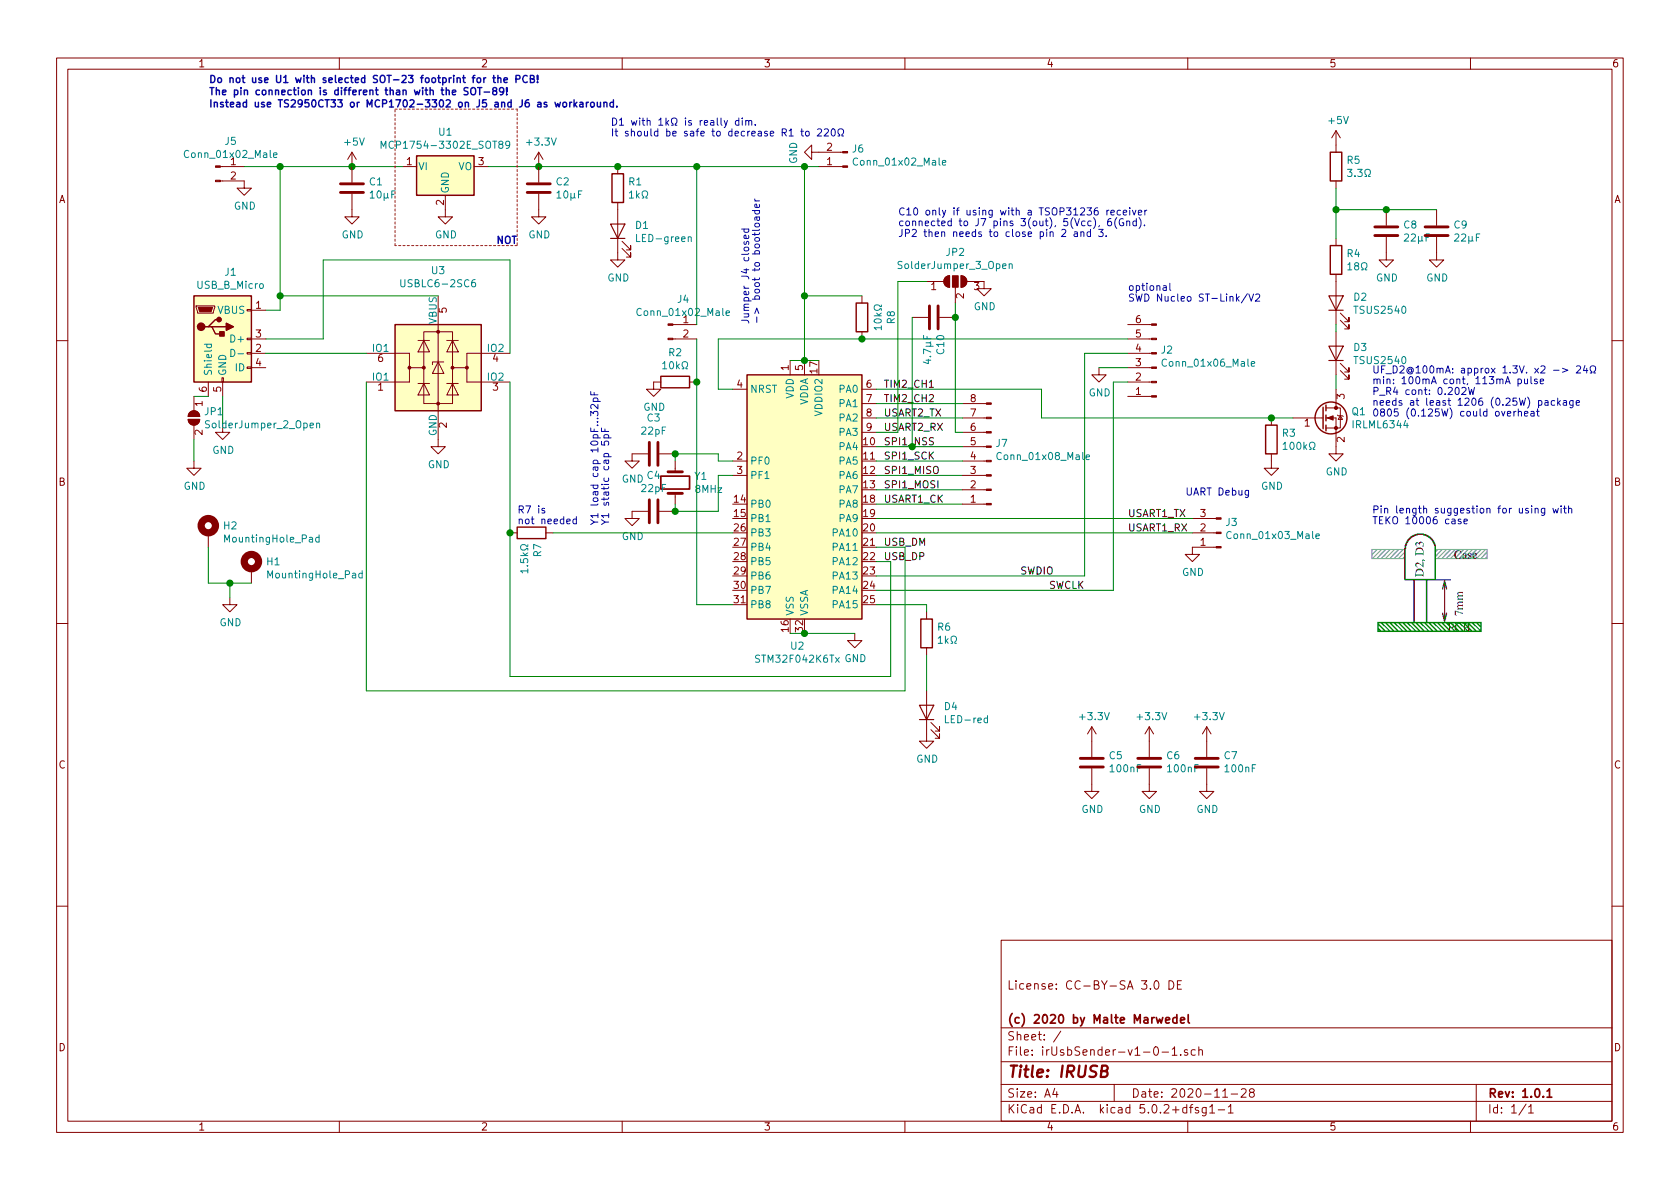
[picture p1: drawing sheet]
EESchema Schematic File Version 4
EELAYER 26 0
EELAYER END
$Descr A4 11693 8268
encoding utf-8
Sheet 1 1
Title "IRUSB"
Date "2020-11-28"
Rev "1.0.1"
Comp "(c) 2020 by Malte Marwedel"
Comment1 ""
Comment2 "License: CC-BY-SA 3.0 DE"
Comment3 ""
Comment4 ""
$EndDescr
$Comp
L MCU_ST_STM32F0:STM32F042K6Tx U2
U 1 1
P 5600 3400
F 0 "U2" H 5550 2314 50  0000 C CNN
F 1 "STM32F042K6Tx" H 5550 2223 50  0000 C CNN
F 2 "Package_QFP:LQFP-32_7x7mm_P0.8mm" H 5100 2500 50  0001 R CNN
F 3 "http://www.st.com/st-web-ui/static/active/en/resource/technical/document/datasheet/DM00141132.pdf" H 5600 3400 50  0001 C CNN
	1    5600 3400
	1    0    0    -1  
$EndComp
$Comp
L Connector:USB_B_Micro J1
U 1 1
P 1550 2350
F 0 "J1" H 1605 2817 50  0000 C CNN
F 1 "USB_B_Micro" H 1605 2726 50  0000 C CNN
F 2 "MalteM:USB_Micro-B_Amtek-MIUSB-F5M-BBX-U_Handsolder" H 1700 2300 50  0001 C CNN
F 3 "~" H 1700 2300 50  0001 C CNN
	1    1550 2350
	1    0    0    -1  
$EndComp
$Comp
L Device:Crystal Y1
U 1 1
P 4700 3350
F 0 "Y1" V 4654 3481 50  0000 L CNN
F 1 "8MHz" V 4745 3481 50  0000 L CNN
F 2 "Crystal:Crystal_HC49-U_Vertical" H 4700 3350 50  0001 C CNN
F 3 "~" H 4700 3350 50  0001 C CNN
	1    4700 3350
	0    1    1    0   
$EndComp
$Comp
L Regulator_Linear:MCP1754-3302E_SOT89 U1
U 1 1
P 3100 1150
F 0 "U1" H 3100 1392 50  0000 C CNN
F 1 "MCP1754-3302E_SOT89" H 3100 1301 50  0000 C CNN
F 2 "Package_TO_SOT_SMD:SOT-23W_Handsoldering" H 3100 1375 50  0001 C CNN
F 3 "http://ww1.microchip.com/downloads/en/DeviceDoc/20002276C.pdf" H 3100 1150 50  0001 C CNN
	1    3100 1150
	1    0    0    -1  
$EndComp
Wire Wire Line
	3400 1150 3750 1150
Wire Wire Line
	2800 1150 2450 1150
$Comp
L power:+3.3V #PWR0101
U 1 1
P 3750 1150
F 0 "#PWR0101" H 3750 1000 50  0001 C CNN
F 1 "+3.3V" H 3765 1323 50  0000 C CNN
F 2 "" H 3750 1150 50  0001 C CNN
F 3 "" H 3750 1150 50  0001 C CNN
	1    3750 1150
	1    0    0    -1  
$EndComp
Connection ~ 3750 1150
$Comp
L power:+5V #PWR0102
U 1 1
P 2450 1150
F 0 "#PWR0102" H 2450 1000 50  0001 C CNN
F 1 "+5V" H 2465 1323 50  0000 C CNN
F 2 "" H 2450 1150 50  0001 C CNN
F 3 "" H 2450 1150 50  0001 C CNN
	1    2450 1150
	1    0    0    -1  
$EndComp
Connection ~ 2450 1150
$Comp
L power:GND #PWR0103
U 1 1
P 3750 1450
F 0 "#PWR0103" H 3750 1200 50  0001 C CNN
F 1 "GND" H 3755 1277 50  0000 C CNN
F 2 "" H 3750 1450 50  0001 C CNN
F 3 "" H 3750 1450 50  0001 C CNN
	1    3750 1450
	1    0    0    -1  
$EndComp
$Comp
L power:GND #PWR0104
U 1 1
P 3100 1450
F 0 "#PWR0104" H 3100 1200 50  0001 C CNN
F 1 "GND" H 3105 1277 50  0000 C CNN
F 2 "" H 3100 1450 50  0001 C CNN
F 3 "" H 3100 1450 50  0001 C CNN
	1    3100 1450
	1    0    0    -1  
$EndComp
$Comp
L power:GND #PWR0105
U 1 1
P 2450 1450
F 0 "#PWR0105" H 2450 1200 50  0001 C CNN
F 1 "GND" H 2455 1277 50  0000 C CNN
F 2 "" H 2450 1450 50  0001 C CNN
F 3 "" H 2450 1450 50  0001 C CNN
	1    2450 1450
	1    0    0    -1  
$EndComp
Wire Wire Line
	1850 2150 1950 2150
Wire Wire Line
	1950 2150 1950 2050
Wire Wire Line
	1950 1150 2450 1150
$Comp
L power:GND #PWR0106
U 1 1
P 1550 2950
F 0 "#PWR0106" H 1550 2700 50  0001 C CNN
F 1 "GND" H 1555 2777 50  0000 C CNN
F 2 "" H 1550 2950 50  0001 C CNN
F 3 "" H 1550 2950 50  0001 C CNN
	1    1550 2950
	1    0    0    -1  
$EndComp
Wire Wire Line
	1450 2750 1350 2750
Wire Wire Line
	1550 2750 1550 2950
$Comp
L power:GND #PWR0107
U 1 1
P 1350 3200
F 0 "#PWR0107" H 1350 2950 50  0001 C CNN
F 1 "GND" H 1355 3027 50  0000 C CNN
F 2 "" H 1350 3200 50  0001 C CNN
F 3 "" H 1350 3200 50  0001 C CNN
	1    1350 3200
	1    0    0    -1  
$EndComp
Wire Wire Line
	4700 3200 4700 3150
Wire Wire Line
	4700 3550 4700 3500
$Comp
L power:GND #PWR0108
U 1 1
P 4400 3550
F 0 "#PWR0108" H 4400 3300 50  0001 C CNN
F 1 "GND" H 4405 3377 50  0000 C CNN
F 2 "" H 4400 3550 50  0001 C CNN
F 3 "" H 4400 3550 50  0001 C CNN
	1    4400 3550
	1    0    0    -1  
$EndComp
$Comp
L power:GND #PWR0109
U 1 1
P 4400 3150
F 0 "#PWR0109" H 4400 2900 50  0001 C CNN
F 1 "GND" H 4405 2977 50  0000 C CNN
F 2 "" H 4400 3150 50  0001 C CNN
F 3 "" H 4400 3150 50  0001 C CNN
	1    4400 3150
	1    0    0    -1  
$EndComp
Wire Wire Line
	5600 4400 5500 4400
$Comp
L power:GND #PWR0110
U 1 1
P 5950 4400
F 0 "#PWR0110" H 5950 4150 50  0001 C CNN
F 1 "GND" H 5955 4227 50  0000 C CNN
F 2 "" H 5950 4400 50  0001 C CNN
F 3 "" H 5950 4400 50  0001 C CNN
	1    5950 4400
	1    0    0    -1  
$EndComp
Wire Wire Line
	5600 4400 5950 4400
Connection ~ 5600 4400
Wire Wire Line
	5700 2500 5600 2500
Wire Wire Line
	5500 2500 5600 2500
Connection ~ 5600 2500
Wire Wire Line
	5600 2500 5600 2050
Wire Wire Line
	5600 1150 4850 1150
$Comp
L Device:C C2
U 1 1
P 3750 1300
F 0 "C2" H 3865 1346 50  0000 L CNN
F 1 "10µF" H 3865 1255 50  0000 L CNN
F 2 "Capacitor_SMD:C_0805_2012Metric_Pad1.15x1.40mm_HandSolder" H 3788 1150 50  0001 C CNN
F 3 "~" H 3750 1300 50  0001 C CNN
	1    3750 1300
	1    0    0    -1  
$EndComp
$Comp
L Device:C C1
U 1 1
P 2450 1300
F 0 "C1" H 2565 1346 50  0000 L CNN
F 1 "10µF" H 2565 1255 50  0000 L CNN
F 2 "Capacitor_SMD:C_0805_2012Metric_Pad1.15x1.40mm_HandSolder" H 2488 1150 50  0001 C CNN
F 3 "~" H 2450 1300 50  0001 C CNN
	1    2450 1300
	1    0    0    -1  
$EndComp
$Comp
L Device:C C3
U 1 1
P 4550 3150
F 0 "C3" V 4298 3150 50  0000 C CNN
F 1 "22pF" V 4389 3150 50  0000 C CNN
F 2 "Capacitor_SMD:C_0805_2012Metric_Pad1.15x1.40mm_HandSolder" H 4588 3000 50  0001 C CNN
F 3 "~" H 4550 3150 50  0001 C CNN
	1    4550 3150
	0    1    1    0   
$EndComp
$Comp
L Device:C C4
U 1 1
P 4550 3550
F 0 "C4" V 4298 3550 50  0000 C CNN
F 1 "22pF" V 4389 3550 50  0000 C CNN
F 2 "Capacitor_SMD:C_0805_2012Metric_Pad1.15x1.40mm_HandSolder" H 4588 3400 50  0001 C CNN
F 3 "~" H 4550 3550 50  0001 C CNN
	1    4550 3550
	0    1    1    0   
$EndComp
Wire Wire Line
	5000 3150 4700 3150
Connection ~ 4700 3150
Wire Wire Line
	5000 3550 4700 3550
Connection ~ 4700 3550
$Comp
L Device:C C5
U 1 1
P 7600 5300
F 0 "C5" H 7485 5254 50  0000 R CNN
F 1 "100nF" H 7485 5345 50  0000 R CNN
F 2 "Capacitor_SMD:C_0805_2012Metric_Pad1.15x1.40mm_HandSolder" H 7638 5150 50  0001 C CNN
F 3 "~" H 7600 5300 50  0001 C CNN
	1    7600 5300
	-1   0    0    1   
$EndComp
$Comp
L Device:C C6
U 1 1
P 8000 5300
F 0 "C6" H 7885 5254 50  0000 R CNN
F 1 "100nF" H 7885 5345 50  0000 R CNN
F 2 "Capacitor_SMD:C_0805_2012Metric_Pad1.15x1.40mm_HandSolder" H 8038 5150 50  0001 C CNN
F 3 "~" H 8000 5300 50  0001 C CNN
	1    8000 5300
	-1   0    0    1   
$EndComp
$Comp
L power:GND #PWR0111
U 1 1
P 7600 5450
F 0 "#PWR0111" H 7600 5200 50  0001 C CNN
F 1 "GND" H 7605 5277 50  0000 C CNN
F 2 "" H 7600 5450 50  0001 C CNN
F 3 "" H 7600 5450 50  0001 C CNN
	1    7600 5450
	1    0    0    -1  
$EndComp
$Comp
L power:GND #PWR0112
U 1 1
P 8000 5450
F 0 "#PWR0112" H 8000 5200 50  0001 C CNN
F 1 "GND" H 8005 5277 50  0000 C CNN
F 2 "" H 8000 5450 50  0001 C CNN
F 3 "" H 8000 5450 50  0001 C CNN
	1    8000 5450
	1    0    0    -1  
$EndComp
$Comp
L power:+3.3V #PWR0113
U 1 1
P 7600 5150
F 0 "#PWR0113" H 7600 5000 50  0001 C CNN
F 1 "+3.3V" H 7615 5323 50  0000 C CNN
F 2 "" H 7600 5150 50  0001 C CNN
F 3 "" H 7600 5150 50  0001 C CNN
	1    7600 5150
	1    0    0    -1  
$EndComp
$Comp
L power:+3.3V #PWR0114
U 1 1
P 8000 5150
F 0 "#PWR0114" H 8000 5000 50  0001 C CNN
F 1 "+3.3V" H 8015 5323 50  0000 C CNN
F 2 "" H 8000 5150 50  0001 C CNN
F 3 "" H 8000 5150 50  0001 C CNN
	1    8000 5150
	1    0    0    -1  
$EndComp
$Comp
L Connector:Conn_01x06_Male J2
U 1 1
P 8050 2550
F 0 "J2" H 8023 2430 50  0000 R CNN
F 1 "Conn_01x06_Male" H 8023 2521 50  0000 R CNN
F 2 "Connector_PinHeader_2.54mm:PinHeader_1x06_P2.54mm_Vertical" H 8050 2550 50  0001 C CNN
F 3 "~" H 8050 2550 50  0001 C CNN
	1    8050 2550
	-1   0    0    1   
$EndComp
$Comp
L power:GND #PWR0115
U 1 1
P 7650 2550
F 0 "#PWR0115" H 7650 2300 50  0001 C CNN
F 1 "GND" H 7655 2377 50  0000 C CNN
F 2 "" H 7650 2550 50  0001 C CNN
F 3 "" H 7650 2550 50  0001 C CNN
	1    7650 2550
	1    0    0    -1  
$EndComp
Wire Wire Line
	7850 2550 7650 2550
Text Notes 7850 2100 0    50   ~ 0
optional\nSWD Nucleo ST-Link/V2
Wire Wire Line
	7550 2450 7850 2450
Wire Wire Line
	7850 2650 7750 2650
Text Label 7300 4100 0    50   ~ 0
SWCLK
Text Label 7100 4000 0    50   ~ 0
SWDIO
$Comp
L Connector:Conn_01x03_Male J3
U 1 1
P 8500 3700
F 0 "J3" H 8473 3630 50  0000 R CNN
F 1 "Conn_01x03_Male" H 8473 3721 50  0000 R CNN
F 2 "Connector_PinSocket_2.54mm:PinSocket_1x03_P2.54mm_Vertical" H 8500 3700 50  0001 C CNN
F 3 "~" H 8500 3700 50  0001 C CNN
	1    8500 3700
	-1   0    0    1   
$EndComp
$Comp
L Device:C C7
U 1 1
P 8400 5300
F 0 "C7" H 8285 5254 50  0000 R CNN
F 1 "100nF" H 8285 5345 50  0000 R CNN
F 2 "Capacitor_SMD:C_0805_2012Metric_Pad1.15x1.40mm_HandSolder" H 8438 5150 50  0001 C CNN
F 3 "~" H 8400 5300 50  0001 C CNN
	1    8400 5300
	-1   0    0    1   
$EndComp
$Comp
L power:GND #PWR0116
U 1 1
P 8400 5450
F 0 "#PWR0116" H 8400 5200 50  0001 C CNN
F 1 "GND" H 8405 5277 50  0000 C CNN
F 2 "" H 8400 5450 50  0001 C CNN
F 3 "" H 8400 5450 50  0001 C CNN
	1    8400 5450
	1    0    0    -1  
$EndComp
$Comp
L power:+3.3V #PWR0117
U 1 1
P 8400 5150
F 0 "#PWR0117" H 8400 5000 50  0001 C CNN
F 1 "+3.3V" H 8415 5323 50  0000 C CNN
F 2 "" H 8400 5150 50  0001 C CNN
F 3 "" H 8400 5150 50  0001 C CNN
	1    8400 5150
	1    0    0    -1  
$EndComp
$Comp
L Connector:Conn_01x02_Male J4
U 1 1
P 4650 2250
F 0 "J4" H 4756 2428 50  0000 C CNN
F 1 "Conn_01x02_Male" H 4756 2337 50  0000 C CNN
F 2 "Connector_PinHeader_2.54mm:PinHeader_1x02_P2.54mm_Vertical" H 4650 2250 50  0001 C CNN
F 3 "~" H 4650 2250 50  0001 C CNN
	1    4650 2250
	1    0    0    -1  
$EndComp
Connection ~ 4850 1150
Wire Wire Line
	4850 1150 4300 1150
$Comp
L Device:R R2
U 1 1
P 4700 2650
F 0 "R2" V 4493 2650 50  0000 C CNN
F 1 "10kΩ" V 4584 2650 50  0000 C CNN
F 2 "Resistor_SMD:R_0805_2012Metric_Pad1.15x1.40mm_HandSolder" V 4630 2650 50  0001 C CNN
F 3 "~" H 4700 2650 50  0001 C CNN
	1    4700 2650
	0    1    1    0   
$EndComp
Connection ~ 4850 2650
$Comp
L power:GND #PWR0118
U 1 1
P 4550 2650
F 0 "#PWR0118" H 4550 2400 50  0001 C CNN
F 1 "GND" H 4555 2477 50  0000 C CNN
F 2 "" H 4550 2650 50  0001 C CNN
F 3 "" H 4550 2650 50  0001 C CNN
	1    4550 2650
	1    0    0    -1  
$EndComp
Wire Wire Line
	4850 2250 4850 1150
Wire Wire Line
	4850 2350 4850 2650
Text Notes 5300 2250 1    50   ~ 0
Jumper J4 closed\n-> boot to bootloader
Text Label 7850 3700 0    50   ~ 0
USART1_RX
Text Label 7850 3600 0    50   ~ 0
USART1_TX
$Comp
L power:GND #PWR0119
U 1 1
P 8300 3800
F 0 "#PWR0119" H 8300 3550 50  0001 C CNN
F 1 "GND" H 8305 3627 50  0000 C CNN
F 2 "" H 8300 3800 50  0001 C CNN
F 3 "" H 8300 3800 50  0001 C CNN
	1    8300 3800
	1    0    0    -1  
$EndComp
Text Notes 8250 3450 0    50   ~ 0
UART Debug
Wire Wire Line
	6100 3800 6300 3800
Wire Wire Line
	6300 3800 6300 4800
Wire Wire Line
	6100 3900 6200 3900
Wire Wire Line
	6200 3900 6200 4700
Wire Wire Line
	6200 4700 3550 4700
Wire Wire Line
	3550 4700 3550 3700
$Comp
L Device:R R1
U 1 1
P 4300 1300
F 0 "R1" H 4370 1346 50  0000 L CNN
F 1 "1kΩ" H 4370 1255 50  0000 L CNN
F 2 "Resistor_SMD:R_0805_2012Metric_Pad1.15x1.40mm_HandSolder" V 4230 1300 50  0001 C CNN
F 3 "~" H 4300 1300 50  0001 C CNN
	1    4300 1300
	1    0    0    -1  
$EndComp
Connection ~ 4300 1150
Wire Wire Line
	4300 1150 3750 1150
$Comp
L Device:LED D1
U 1 1
P 4300 1600
F 0 "D1" V 4338 1483 50  0000 R CNN
F 1 "LED-green" V 4247 1483 50  0000 R CNN
F 2 "LED_SMD:LED_0805_2012Metric_Pad1.15x1.40mm_HandSolder" H 4300 1600 50  0001 C CNN
F 3 "~" H 4300 1600 50  0001 C CNN
	1    4300 1600
	0    -1   -1   0   
$EndComp
$Comp
L power:GND #PWR0120
U 1 1
P 4300 1750
F 0 "#PWR0120" H 4300 1500 50  0001 C CNN
F 1 "GND" H 4305 1577 50  0000 C CNN
F 2 "" H 4300 1750 50  0001 C CNN
F 3 "" H 4300 1750 50  0001 C CNN
	1    4300 1750
	1    0    0    -1  
$EndComp
$Comp
L Device:Q_NMOS_GSD Q1
U 1 1
P 9200 2900
F 0 "Q1" H 9405 2946 50  0000 L CNN
F 1 "IRLML6344" H 9405 2855 50  0000 L CNN
F 2 "Package_TO_SOT_SMD:SOT-23_Handsoldering" H 9400 3000 50  0001 C CNN
F 3 "~" H 9200 2900 50  0001 C CNN
	1    9200 2900
	1    0    0    -1  
$EndComp
$Comp
L power:GND #PWR0121
U 1 1
P 9300 3100
F 0 "#PWR0121" H 9300 2850 50  0001 C CNN
F 1 "GND" H 9305 2927 50  0000 C CNN
F 2 "" H 9300 3100 50  0001 C CNN
F 3 "" H 9300 3100 50  0001 C CNN
	1    9300 3100
	1    0    0    -1  
$EndComp
$Comp
L Device:R R3
U 1 1
P 8850 3050
F 0 "R3" H 8920 3096 50  0000 L CNN
F 1 "100kΩ" H 8920 3005 50  0000 L CNN
F 2 "Resistor_SMD:R_0805_2012Metric_Pad1.15x1.40mm_HandSolder" V 8780 3050 50  0001 C CNN
F 3 "~" H 8850 3050 50  0001 C CNN
	1    8850 3050
	1    0    0    -1  
$EndComp
Wire Wire Line
	9000 2900 8850 2900
$Comp
L power:GND #PWR0122
U 1 1
P 8850 3200
F 0 "#PWR0122" H 8850 2950 50  0001 C CNN
F 1 "GND" H 8855 3027 50  0000 C CNN
F 2 "" H 8850 3200 50  0001 C CNN
F 3 "" H 8850 3200 50  0001 C CNN
	1    8850 3200
	1    0    0    -1  
$EndComp
$Comp
L Device:R R4
U 1 1
P 9300 1800
F 0 "R4" H 9370 1846 50  0000 L CNN
F 1 "18Ω" H 9370 1755 50  0000 L CNN
F 2 "Resistor_SMD:R_1206_3216Metric_Pad1.42x1.75mm_HandSolder" V 9230 1800 50  0001 C CNN
F 3 "~" H 9300 1800 50  0001 C CNN
	1    9300 1800
	1    0    0    -1  
$EndComp
$Comp
L Device:LED D2
U 1 1
P 9300 2100
F 0 "D2" V 9338 1983 50  0000 R CNN
F 1 "TSUS2540" V 9247 1983 50  0000 R CNN
F 2 "LED_THT:LED_D5.0mm_IRGrey" H 9300 2100 50  0001 C CNN
F 3 "~" H 9300 2100 50  0001 C CNN
	1    9300 2100
	0    -1   -1   0   
$EndComp
$Comp
L Device:R R5
U 1 1
P 9300 1150
F 0 "R5" H 9370 1196 50  0000 L CNN
F 1 "3.3Ω" H 9370 1105 50  0000 L CNN
F 2 "Resistor_SMD:R_0805_2012Metric_Pad1.15x1.40mm_HandSolder" V 9230 1150 50  0001 C CNN
F 3 "~" H 9300 1150 50  0001 C CNN
	1    9300 1150
	1    0    0    -1  
$EndComp
$Comp
L power:+5V #PWR0123
U 1 1
P 9300 1000
F 0 "#PWR0123" H 9300 850 50  0001 C CNN
F 1 "+5V" H 9315 1173 50  0000 C CNN
F 2 "" H 9300 1000 50  0001 C CNN
F 3 "" H 9300 1000 50  0001 C CNN
	1    9300 1000
	1    0    0    -1  
$EndComp
$Comp
L Device:C C8
U 1 1
P 9650 1600
F 0 "C8" H 9765 1646 50  0000 L CNN
F 1 "22µF" H 9765 1555 50  0000 L CNN
F 2 "Capacitor_SMD:C_1206_3216Metric_Pad1.42x1.75mm_HandSolder" H 9688 1450 50  0001 C CNN
F 3 "~" H 9650 1600 50  0001 C CNN
	1    9650 1600
	1    0    0    -1  
$EndComp
$Comp
L Device:C C9
U 1 1
P 10000 1600
F 0 "C9" H 10115 1646 50  0000 L CNN
F 1 "22µF" H 10115 1555 50  0000 L CNN
F 2 "Capacitor_SMD:C_1206_3216Metric_Pad1.42x1.75mm_HandSolder" H 10038 1450 50  0001 C CNN
F 3 "~" H 10000 1600 50  0001 C CNN
	1    10000 1600
	1    0    0    -1  
$EndComp
Wire Wire Line
	10000 1450 9650 1450
Wire Wire Line
	9650 1450 9300 1450
Wire Wire Line
	9300 1450 9300 1300
Connection ~ 9650 1450
Wire Wire Line
	9300 1650 9300 1450
Connection ~ 9300 1450
$Comp
L power:GND #PWR0124
U 1 1
P 9650 1750
F 0 "#PWR0124" H 9650 1500 50  0001 C CNN
F 1 "GND" H 9655 1577 50  0000 C CNN
F 2 "" H 9650 1750 50  0001 C CNN
F 3 "" H 9650 1750 50  0001 C CNN
	1    9650 1750
	1    0    0    -1  
$EndComp
$Comp
L power:GND #PWR0125
U 1 1
P 10000 1750
F 0 "#PWR0125" H 10000 1500 50  0001 C CNN
F 1 "GND" H 10005 1577 50  0000 C CNN
F 2 "" H 10000 1750 50  0001 C CNN
F 3 "" H 10000 1750 50  0001 C CNN
	1    10000 1750
	1    0    0    -1  
$EndComp
Text Notes 9550 2900 0    50   ~ 0
UF_D2@100mA: approx 1.3V. x2 -> 24Ω\nmin: 100mA cont, 113mA pulse\nP_R4 cont: 0.202W\nneeds at least 1206 (0.25W) package\n0805 (0.125W) could overheat
Connection ~ 8850 2900
Wire Wire Line
	6100 4100 7750 4100
Wire Wire Line
	6100 4000 7550 4000
$Comp
L Connector:Conn_01x02_Male J5
U 1 1
P 1500 1150
F 0 "J5" H 1606 1328 50  0000 C CNN
F 1 "Conn_01x02_Male" H 1606 1237 50  0000 C CNN
F 2 "TestPoint:TestPoint_2Pads_Pitch2.54mm_Drill0.8mm" H 1500 1150 50  0001 C CNN
F 3 "~" H 1500 1150 50  0001 C CNN
	1    1500 1150
	1    0    0    -1  
$EndComp
$Comp
L Connector:Conn_01x02_Male J6
U 1 1
P 5900 1150
F 0 "J6" H 5873 1030 50  0000 R CNN
F 1 "Conn_01x02_Male" H 5873 1121 50  0000 R CNN
F 2 "TestPoint:TestPoint_2Pads_Pitch2.54mm_Drill0.8mm" H 5900 1150 50  0001 C CNN
F 3 "~" H 5900 1150 50  0001 C CNN
	1    5900 1150
	-1   0    0    1   
$EndComp
$Comp
L power:GND #PWR0128
U 1 1
P 1700 1250
F 0 "#PWR0128" H 1700 1000 50  0001 C CNN
F 1 "GND" H 1705 1077 50  0000 C CNN
F 2 "" H 1700 1250 50  0001 C CNN
F 3 "" H 1700 1250 50  0001 C CNN
	1    1700 1250
	1    0    0    -1  
$EndComp
Wire Wire Line
	1950 1150 1700 1150
Connection ~ 1950 1150
Wire Wire Line
	5700 1150 5600 1150
Connection ~ 5600 1150
$Comp
L power:GND #PWR0129
U 1 1
P 5700 1050
F 0 "#PWR0129" H 5700 800 50  0001 C CNN
F 1 "GND" H 5705 877 50  0000 C CNN
F 2 "" H 5700 1050 50  0001 C CNN
F 3 "" H 5700 1050 50  0001 C CNN
	1    5700 1050
	0    1    1    0   
$EndComp
Wire Wire Line
	6100 2700 7250 2700
Wire Wire Line
	7250 2700 7250 2900
Wire Wire Line
	7550 2450 7550 4000
Wire Wire Line
	7750 2650 7750 4100
Wire Wire Line
	7250 2900 8850 2900
Wire Wire Line
	5000 2350 5000 2700
Wire Wire Line
	5000 2350 6000 2350
$Comp
L Device:LED D4
U 1 1
P 6450 4950
F 0 "D4" V 6488 4833 50  0000 R CNN
F 1 "LED-red" V 6397 4833 50  0000 R CNN
F 2 "LED_SMD:LED_0805_2012Metric_Pad1.15x1.40mm_HandSolder" H 6450 4950 50  0001 C CNN
F 3 "~" H 6450 4950 50  0001 C CNN
	1    6450 4950
	0    -1   -1   0   
$EndComp
$Comp
L Device:R R6
U 1 1
P 6450 4400
F 0 "R6" H 6520 4446 50  0000 L CNN
F 1 "1kΩ" H 6520 4355 50  0000 L CNN
F 2 "Resistor_SMD:R_0805_2012Metric_Pad1.15x1.40mm_HandSolder" V 6380 4400 50  0001 C CNN
F 3 "~" H 6450 4400 50  0001 C CNN
	1    6450 4400
	1    0    0    -1  
$EndComp
Wire Wire Line
	6450 4800 6450 4550
$Comp
L power:GND #PWR0130
U 1 1
P 6450 5100
F 0 "#PWR0130" H 6450 4850 50  0001 C CNN
F 1 "GND" H 6455 4927 50  0000 C CNN
F 2 "" H 6450 5100 50  0001 C CNN
F 3 "" H 6450 5100 50  0001 C CNN
	1    6450 5100
	1    0    0    -1  
$EndComp
Text Label 6150 3100 0    50   ~ 0
SPI1_NSS
Text Label 6150 3200 0    50   ~ 0
SPI1_SCK
Text Label 6150 3300 0    50   ~ 0
SPI1_MISO
Text Label 6150 3400 0    50   ~ 0
SPI1_MOSI
Wire Wire Line
	6100 4200 6450 4200
Wire Wire Line
	6450 4200 6450 4250
Wire Wire Line
	6100 3000 6250 3000
Wire Wire Line
	6100 3300 6700 3300
Wire Wire Line
	6100 3400 6700 3400
Wire Wire Line
	6700 3500 6100 3500
$Comp
L Connector:Conn_01x08_Male J7
U 1 1
P 6900 3200
F 0 "J7" H 6873 3080 50  0000 R CNN
F 1 "Conn_01x08_Male" H 6873 3171 50  0000 R CNN
F 2 "Connector_PinSocket_2.54mm:PinSocket_1x08_P2.54mm_Vertical" H 6900 3200 50  0001 C CNN
F 3 "~" H 6900 3200 50  0001 C CNN
	1    6900 3200
	-1   0    0    1   
$EndComp
$Comp
L Device:R R7
U 1 1
P 3700 3700
F 0 "R7" H 3770 3746 50  0000 L CNN
F 1 "1.5kΩ" H 3770 3655 50  0000 L CNN
F 2 "Resistor_SMD:R_0805_2012Metric_Pad1.15x1.40mm_HandSolder" V 3630 3700 50  0001 C CNN
F 3 "~" H 3700 3700 50  0001 C CNN
	1    3700 3700
	0    1    1    0   
$EndComp
$Comp
L Device:R R8
U 1 1
P 6000 2200
F 0 "R8" V 5793 2200 50  0000 C CNN
F 1 "10kΩ" V 5884 2200 50  0000 C CNN
F 2 "Resistor_SMD:R_0805_2012Metric_Pad1.15x1.40mm_HandSolder" V 5930 2200 50  0001 C CNN
F 3 "~" H 6000 2200 50  0001 C CNN
	1    6000 2200
	-1   0    0    1   
$EndComp
Connection ~ 6000 2350
Wire Wire Line
	6000 2050 5600 2050
Connection ~ 5600 2050
Wire Wire Line
	5600 2050 5600 1150
Wire Wire Line
	6100 3600 8300 3600
Wire Wire Line
	6100 3700 8300 3700
Wire Wire Line
	6000 2350 7850 2350
$Comp
L Device:LED D3
U 1 1
P 9300 2450
F 0 "D3" V 9338 2333 50  0000 R CNN
F 1 "TSUS2540" V 9247 2333 50  0000 R CNN
F 2 "LED_THT:LED_D5.0mm_IRGrey" H 9300 2450 50  0001 C CNN
F 3 "~" H 9300 2450 50  0001 C CNN
	1    9300 2450
	0    -1   -1   0   
$EndComp
Wire Wire Line
	9300 2300 9300 2250
Wire Wire Line
	9300 2700 9300 2600
$Comp
L Mechanical:MountingHole_Pad H1
U 1 1
P 1750 3950
F 0 "H1" H 1850 4001 50  0000 L CNN
F 1 "MountingHole_Pad" H 1850 3910 50  0000 L CNN
F 2 "MountingHole:MountingHole_2.7mm_M2.5_Pad" H 1750 3950 50  0001 C CNN
F 3 "~" H 1750 3950 50  0001 C CNN
	1    1750 3950
	1    0    0    -1  
$EndComp
$Comp
L Mechanical:MountingHole_Pad H2
U 1 1
P 1450 3700
F 0 "H2" H 1550 3751 50  0000 L CNN
F 1 "MountingHole_Pad" H 1550 3660 50  0000 L CNN
F 2 "MountingHole:MountingHole_2.7mm_M2.5_Pad" H 1450 3700 50  0001 C CNN
F 3 "~" H 1450 3700 50  0001 C CNN
	1    1450 3700
	1    0    0    -1  
$EndComp
$Comp
L power:GND #PWR0126
U 1 1
P 1600 4150
F 0 "#PWR0126" H 1600 3900 50  0001 C CNN
F 1 "GND" H 1605 3977 50  0000 C CNN
F 2 "" H 1600 4150 50  0001 C CNN
F 3 "" H 1600 4150 50  0001 C CNN
	1    1600 4150
	1    0    0    -1  
$EndComp
Wire Wire Line
	1750 4050 1600 4050
Wire Wire Line
	1600 4050 1600 4150
Wire Wire Line
	1600 4050 1450 4050
Wire Wire Line
	1450 4050 1450 3800
Connection ~ 1600 4050
Text Label 6150 3000 0    50   ~ 0
USART2_RX
Text Label 6150 2700 0    50   ~ 0
TIM2_CH1
Text Label 6150 2900 0    50   ~ 0
USART2_TX
Text Label 6150 2800 0    50   ~ 0
TIM2_CH2
Text Label 6150 3500 0    50   ~ 0
USART1_CK
$Comp
L Device:C C10
U 1 1
P 6500 2200
F 0 "C10" H 6385 2154 50  0000 R CNN
F 1 "4.7µF" H 6385 2245 50  0000 R CNN
F 2 "Capacitor_SMD:C_0805_2012Metric_Pad1.15x1.40mm_HandSolder" H 6538 2050 50  0001 C CNN
F 3 "~" H 6500 2200 50  0001 C CNN
	1    6500 2200
	0    -1   -1   0   
$EndComp
Wire Wire Line
	6100 2900 6700 2900
Wire Wire Line
	6100 2800 6700 2800
Wire Wire Line
	6100 3200 6700 3200
$Comp
L Jumper:SolderJumper_3_Open JP2
U 1 1
P 6650 1950
F 0 "JP2" H 6650 2155 50  0000 C CNN
F 1 "SolderJumper_3_Open" H 6650 2064 50  0000 C CNN
F 2 "Jumper:SolderJumper-3_P1.3mm_Open_Pad1.0x1.5mm" H 6650 1950 50  0001 C CNN
F 3 "~" H 6650 1950 50  0001 C CNN
	1    6650 1950
	1    0    0    -1  
$EndComp
$Comp
L Jumper:SolderJumper_2_Open JP1
U 1 1
P 1350 2900
F 0 "JP1" V 1304 2968 50  0000 L CNN
F 1 "SolderJumper_2_Open" V 1395 2968 50  0000 L CNN
F 2 "Jumper:SolderJumper-2_P1.3mm_Open_Pad1.0x1.5mm" H 1350 2900 50  0001 C CNN
F 3 "~" H 1350 2900 50  0001 C CNN
	1    1350 2900
	0    1    1    0   
$EndComp
Wire Wire Line
	1350 3200 1350 3050
Wire Wire Line
	6100 3100 6350 3100
Wire Wire Line
	6700 3000 6650 3000
Wire Wire Line
	6250 1950 6250 3000
Wire Wire Line
	6250 1950 6450 1950
$Comp
L power:GND #PWR0127
U 1 1
P 6850 1950
F 0 "#PWR0127" H 6850 1700 50  0001 C CNN
F 1 "GND" H 6855 1777 50  0000 C CNN
F 2 "" H 6850 1950 50  0001 C CNN
F 3 "" H 6850 1950 50  0001 C CNN
	1    6850 1950
	1    0    0    -1  
$EndComp
Wire Wire Line
	6350 2200 6350 3100
Connection ~ 6350 3100
Wire Wire Line
	6350 3100 6700 3100
Connection ~ 6650 2200
Wire Wire Line
	6650 2200 6650 3000
Wire Wire Line
	6650 2100 6650 2200
$Comp
L Power_Protection:USBLC6-2SC6 U3
U 1 1
P 3050 2550
F 0 "U3" H 3050 3228 50  0000 C CNN
F 1 "USBLC6-2SC6" H 3050 3137 50  0000 C CNN
F 2 "Package_TO_SOT_SMD:SOT-23-6_Handsoldering" H 2300 2950 50  0001 C CNN
F 3 "http://www2.st.com/resource/en/datasheet/CD00050750.pdf" H 3250 2900 50  0001 C CNN
	1    3050 2550
	1    0    0    -1  
$EndComp
Connection ~ 1950 2050
Wire Wire Line
	1950 2050 1950 1150
$Comp
L power:GND #PWR0131
U 1 1
P 3050 3050
F 0 "#PWR0131" H 3050 2800 50  0001 C CNN
F 1 "GND" H 3055 2877 50  0000 C CNN
F 2 "" H 3050 3050 50  0001 C CNN
F 3 "" H 3050 3050 50  0001 C CNN
	1    3050 3050
	1    0    0    -1  
$EndComp
Wire Wire Line
	1950 2050 3050 2050
Text Label 6150 3800 0    50   ~ 0
USB_DM
Text Label 6150 3900 0    50   ~ 0
USB_DP
Wire Wire Line
	1850 2350 2250 2350
Wire Wire Line
	2250 2350 2250 1800
Wire Wire Line
	2250 1800 3550 1800
Wire Wire Line
	3550 1800 3550 2450
Wire Wire Line
	2550 2650 2550 4800
Wire Wire Line
	2550 4800 6300 4800
Text Notes 4250 3650 1    50   ~ 0
Y1 load cap 10pF...32pF\nY1 static cap 5pF
Wire Wire Line
	1850 2450 2550 2450
Wire Wire Line
	3850 3700 5100 3700
Connection ~ 3550 3700
Wire Wire Line
	3550 2650 3550 3700
Wire Wire Line
	5100 3200 5000 3200
Wire Wire Line
	5000 3200 5000 3150
Wire Wire Line
	5100 3300 5000 3300
Wire Wire Line
	5000 3300 5000 3550
Wire Wire Line
	5000 2700 5100 2700
Wire Wire Line
	5100 4200 4850 4200
Wire Wire Line
	4850 2650 4850 4200
Text Notes 6250 1650 0    50   ~ 0
C10 only if using with a TSOP31236 receiver\nconnected to J7 pins 3(out), 5(Vcc), 6(Gnd).\nJP2 then needs to close pin 2 and 3.
Wire Notes Line rgb(255, 0, 0)
	2750 750  3600 750 
Wire Notes Line rgb(255, 0, 0)
	3600 750  3600 1700
Wire Notes Line rgb(255, 0, 0)
	3600 1700 2750 1700
Wire Notes Line rgb(255, 0, 0)
	2750 1700 2750 750 
Text Notes 1450 750  0    50   ~ 10
Do not use U1 with selected SOT-23 footprint for the PCB!\nThe pin connection is different than with the SOT-89!\nInstead use TS2950CT33 or MCP1702-3302 on J5 and J6 as workaround.
Text Notes 3450 1700 0    50   ~ 10
NOT
Text Notes 3600 3650 0    50   ~ 0
R7 is \nnot needed
Text Notes 4250 950  0    50   ~ 0
D1 with 1kΩ is really dim.\nIt should be safe to decrease R1 to 220Ω
Text Notes 9550 3650 0    50   ~ 0
Pin length suggestion for using with\nTEKO 10006 case
$EndSCHEMATC
